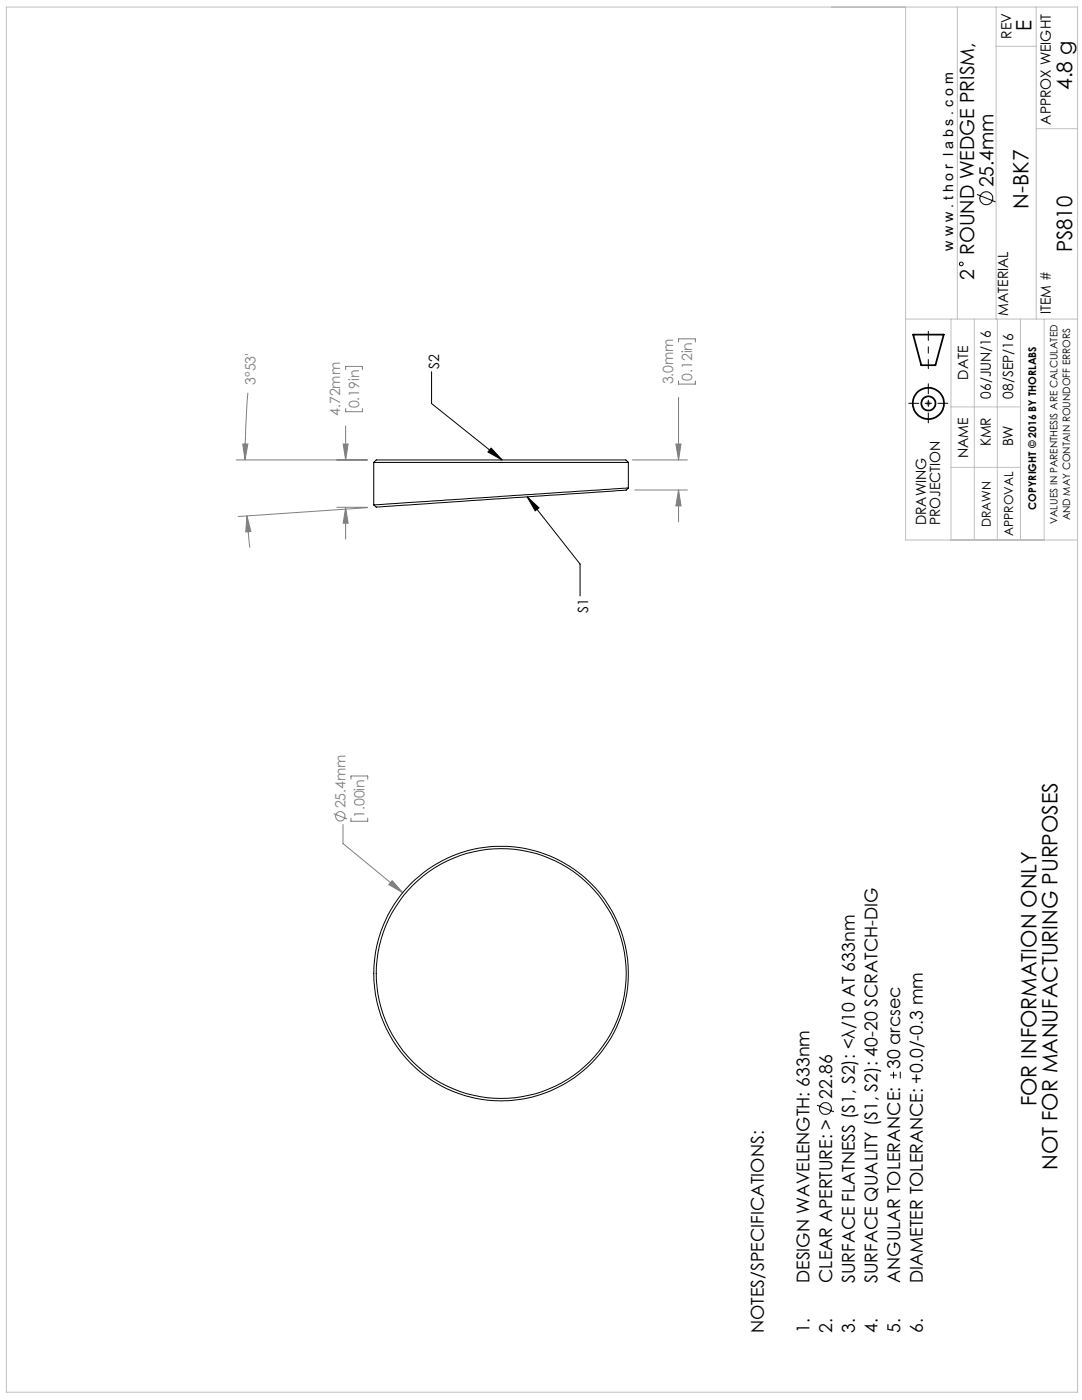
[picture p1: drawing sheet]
<svg xmlns="http://www.w3.org/2000/svg" width="216mm" height="279mm" viewBox="0 0 216 279" stroke-linecap="round" stroke-linejoin="round" font-family="sans-serif">
<g fill="none" stroke="#000" stroke-width=".35">
<path d="M182.2 66.8h6.1l-1.6 6.1h-2.9z"/>
<circle cx="185.2" cy="80.5" r="1.41"/>
<circle cx="185.2" cy="80.5" r="3.1"/>
</g>
<g fill="none" stroke="#808080" stroke-width=".2">
<path d="M49.5 78.4l-.5 6.7-.1 6.7M69 73.8v-.7h3.3v.7M135.4 68.3v-.7h3.3v.7M135.4 76v.7h3.3v-.7M135.4 79.3v12.5M47.1 91.8h26.2M48.4 88.6h1.1l-.6 3.2zM68.5 88.6h1l-.5 3.2zM69 81.5v.7h3.3v-.7M69 85v6.8M126.2 91.8h11M126.6 97.8h10.6"/>
<path d="M134.9 88.6h1l-.5 3.2zM135.4 97.8l.5 3.2h-1zM135.4 97.8v6.3M184.7 80.5h1M184.9 80.2l.7 .7M185.2 80v1M185.6 80.2l-.7 .7M49.3 102.9l.8 3.2-1.1 .1zM49.3 102.9l.5 6.4M67.2 101.2h6.1M69 101.2l.5 3.2h-1zM69 102.9v4.7"/>
<path d="M73.3 101.3l-25.8 1.8M70 155.5v-.6h3.4v.6M66.6 162.4l2.7 1M68.4 164.5v3.8l12 9.9M70 163.3v.6h3.4v-.6M78.2 175.8l2.2 2.4-2.8-1.7z"/>
<circle cx="67.9" cy="162.9" r=".95"/>
</g>
<path d="M185.2 73.6v-7.5" fill="none" stroke="#000" stroke-width=".2" stroke-dasharray="15.2 1.3 1.3 1.3" stroke-dashoffset="13.4"/>
<path d="M181.3 80.5h7.8M185.2 84.4v-7.8" fill="none" stroke="#000" stroke-width=".2" stroke-dasharray="15.2 1.3 1.3 1.3" stroke-dashoffset="13.2"/>
<g fill="none" stroke="#c0c0c0" stroke-width=".2">
<path d="M1.3 1.4h213.7v276.4h-213.7zM180.7 1.4v106.4h34.3M191 1.4v62.3M198.8 1.4v62.3M198.8 9.2h8M206.8 1.4v62.3M206.8 25.7h8.2M180.7 63.7h34.3M189.8 63.7v44.1M194.4 63.7v44.1M199 63.7v44.1M203.6 63.7v44.1"/>
<path d="M208.4 63.7v44.1M189.8 93.3h13.8M189.8 81.2h13.8"/>
</g>
<path d="M86.1 74.2v6.3l14.1 11.3M98 89.4l2.2 2.4-2.8-1.6zM105.2 99.2l2.4 2.2-.8 .6zM105.2 99.2l10.5 13.4v6.3" fill="none" stroke="#000" stroke-width=".2"/>
<path d="M105.2 99.2l2.4 2.2-.8 .6zM98 89.4l2.2 2.4-2.8-1.6z" fill="#000"/>
<path d="M78.2 175.8l-.6 .7 2.8 1.7zM48.4 88.6h1.1l-.6 3.2zM49.3 102.9l.8 3.2-1.1 .1zM134.9 88.6h1l-.5 3.2zM135.4 97.8l.5 3.2h-1zM69 101.2l.5 3.2h-1zM68.5 88.6h1l-.5 3.2z" fill="#808080"/>
<g fill="none" stroke="#000" stroke-width=".2">
<path d="M194.9 38.8l3.7 1.5M74.6 92.3v8.5M74.6 92.3l.5-.5h49.8l.5 .5M74.6 92.3h50.8M125.4 97.4a.84 .84 0 0 1-1.1 .5l-49.2 3.3-.5-.4M125.4 97.4l-50.8 3.4M125.4 92.3v5.1M177.6 214.6h1.4M178.3 213.9v1.3M179.6 213.9v1.3M163 220.6l3.4 1.3"/>
<circle cx="196.8" cy="39.6" r="1.3"/>
<circle cx="191.8" cy="52.7" r=".37"/>
<circle cx="100" cy="194.3" r="25.4"/>
<circle cx="100" cy="194.3" r="24.9"/>
<circle cx="164.7" cy="221.2" r="1.18"/>
</g>
<g font-size="4.2">
<text x="205.8" y="6.2" transform="rotate(-90 205.8 6.2)">E</text>
<text x="213.9" y="18" transform="rotate(-90 213.9 18)">4.8 g</text>
<text x="205.2" y="41.7" transform="rotate(-90 205.2 41.7)">N-BK7</text>
<text x="213.9" y="50.4" transform="rotate(-90 213.9 50.4)">PS810</text>
<text x="206.8" y="220.8" transform="rotate(-90 206.8 220.8)">FOR INFORMATION ONLY</text>
<text x="211" y="233.5" transform="rotate(-90 211 233.5)">NOT FOR MANUFACTURING PURPOSES</text>
</g>
<g font-size="3.9">
<text x="198.3" y="37.4" transform="rotate(-90 198.3 37.4)">25.4mm</text>
<text x="194.4" y="50.9" transform="rotate(-90 194.4 50.9)">ROUND WEDGE PRISM,</text>
<text x="194.4" y="56" transform="rotate(-90 194.4 56)">2</text>
</g>
<g font-size="3.5">
<text x="179.6" y="213.4" transform="rotate(-90 179.6 213.4)">30 arcsec</text>
<text x="166" y="219.3" transform="rotate(-90 166 219.3)">22.86</text>
<text x="161.5" y="256" transform="rotate(-90 161.5 256)">DESIGN WAVELENGTH: 633nm</text>
<text x="166" y="256" transform="rotate(-90 166 256)">CLEAR APERTURE: &gt;</text>
<text x="170.6" y="256" transform="rotate(-90 170.6 256)">SURFACE FLATNESS (S1, S2): &lt;λ/10 AT 633nm</text>
<text x="175.1" y="256" transform="rotate(-90 175.1 256)">SURFACE QUALITY (S1, S2): 40-20 SCRATCH-DIG</text>
<text x="179.6" y="256" transform="rotate(-90 179.6 256)">ANGULAR TOLERANCE:</text>
<text x="184.1" y="256" transform="rotate(-90 184.1 256)">DIAMETER TOLERANCE: +0.0/-0.3 mm</text>
<text x="152.4" y="266" transform="rotate(-90 152.4 266)">NOTES/SPECIFICATIONS:</text>
<text x="161.5" y="266" transform="rotate(-90 161.5 266)">1.</text>
<text x="166" y="266" transform="rotate(-90 166 266)">2.</text>
<text x="170.6" y="266" transform="rotate(-90 170.6 266)">3.</text>
<text x="175.1" y="266" transform="rotate(-90 175.1 266)">4.</text>
<text x="179.6" y="266" transform="rotate(-90 179.6 266)">5.</text>
<text x="184.1" y="266" transform="rotate(-90 184.1 266)">6.</text>
</g>
<g font-size="2.8">
<text x="201.8" y="7.7" transform="rotate(-90 201.8 7.7)">REV</text>
<text x="209.7" y="24.9" transform="rotate(-90 209.7 24.9)">APPROX WEIGHT</text>
<text x="190.2" y="50" transform="rotate(-90 190.2 50)">w w w . t h o r l a b s . c o m</text>
<text x="201.2" y="63" transform="rotate(-90 201.2 63)">MATERIAL</text>
<text x="209.7" y="62.7" transform="rotate(-90 209.7 62.7)">ITEM #</text>
<text x="87.7" y="73.6" transform="rotate(-90 87.7 73.6)">S2</text>
<text x="193.2" y="75.8" transform="rotate(-90 193.2 75.8)">DATE</text>
<text x="197.7" y="79.5" transform="rotate(-90 197.7 79.5)">06/JUN/16</text>
<text x="202.2" y="79.5" transform="rotate(-90 202.2 79.5)">08/SEP/16</text>
<text x="197.7" y="89.1" transform="rotate(-90 197.7 89.1)">KMR</text>
<text x="202.2" y="89.1" transform="rotate(-90 202.2 89.1)">BW</text>
<text x="193.2" y="91.5" transform="rotate(-90 193.2 91.5)">NAME</text>
<text x="184.8" y="104.9" transform="rotate(-90 184.8 104.9)">DRAWING</text>
<text x="187.6" y="104.9" transform="rotate(-90 187.6 104.9)">PROJECTION</text>
<text x="117.3" y="122.3" transform="rotate(-90 117.3 122.3)">S1</text>
</g>
<g font-size="2.8" fill="#808080">
<text x="51" y="76.8" transform="rotate(-90 51 76.8)">3°53'</text>
<text x="134.3" y="76.7" transform="rotate(-90 134.3 76.7)">3.0mm</text>
<text x="138.1" y="76" transform="rotate(-90 138.1 76)">0.12in</text>
<text x="67.9" y="83" transform="rotate(-90 67.9 83)">4.72mm</text>
<text x="71.7" y="81.5" transform="rotate(-90 71.7 81.5)">0.19in</text>
<text x="69" y="161.3" transform="rotate(-90 69 161.3)">25.4mm</text>
<text x="72.7" y="163.2" transform="rotate(-90 72.7 163.2)">1.00in</text>
</g>
<g font-size="2.5">
<text x="197.7" y="105.2" transform="rotate(-90 197.7 105.2)">DRAWN</text>
<text x="202.2" y="107" transform="rotate(-90 202.2 107)">APPROVAL</text>
</g>
<text font-size="2.1" x="206.8" y="101.7" transform="rotate(-90 206.8 101.7)">COPYRIGHT © 2016 BY THORLABS</text>
<g font-size="2">
<text x="211" y="104.6" transform="rotate(-90 211 104.6)">VALUES IN PARENTHESIS ARE CALCULATED</text>
<text x="213.5" y="103.9" transform="rotate(-90 213.5 103.9)">AND MAY CONTAIN ROUNDOFF ERRORS</text>
</g>
</svg>
